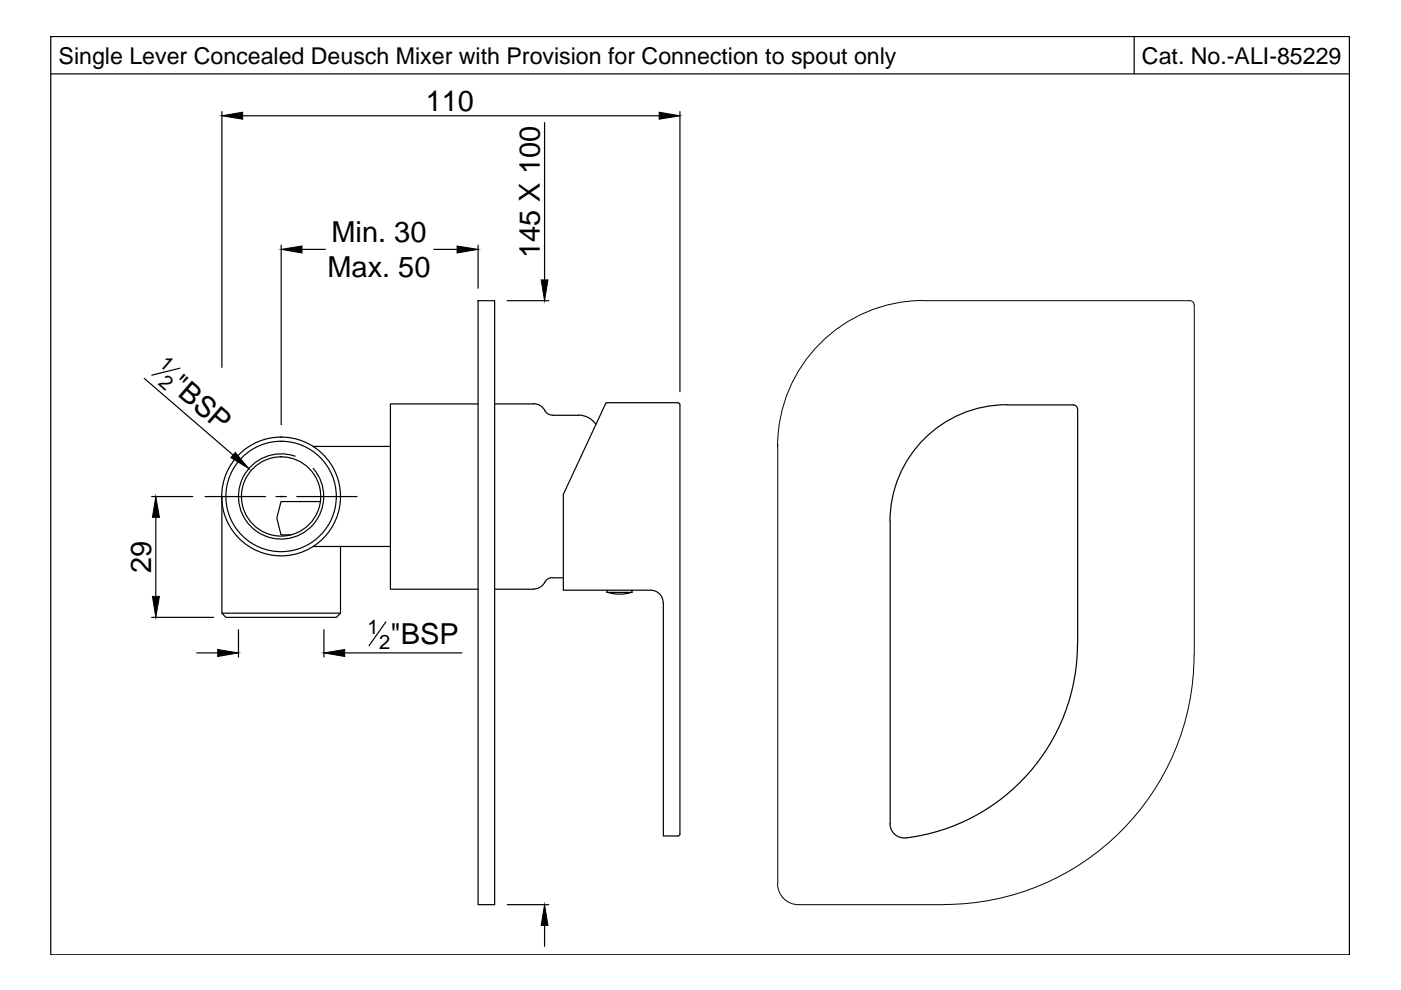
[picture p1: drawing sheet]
<svg xmlns="http://www.w3.org/2000/svg" width="297mm" height="210mm" viewBox="0 0 297 210" stroke-linecap="round" stroke-linejoin="round" font-family="sans-serif">
<!-- layer: 0 -->
<g fill="none" stroke="#000" stroke-width=".25">
<path d="M10.8 7.7h275.3v194.7h-275.3zM10.8 15.7h275.3M240.5 7.7v8M47 23.7v54.2M51.4 24.6h88.4M115.5 26v33.4M144.2 23.7v59.4M59.6 52v38M64 52.9h5M92 52.9h4.9M101.4 52v9.1M38.2 78.1l-6 1.4"/>
<path d="M101.4 63.8h3.5v128h-3.5zM107.5 63.8h8.8M30.6 80.2l18.8 16.3M62.6 96.7a9 9 0 0 0-12 8.7 9 9 0 0 0 12.2 8.3 9 9 0 0 0 3.6-14.4M66.4 94.7h16.4M101.4 85.6h-18.6v39.3h18.6M104.9 85.6h8.3M113.1 85.6a2.85 2.85 0 0 1 2.6 1.8 1.76 1.76 0 0 0 1.4 .6M117.1 88.1h5.6M122.7 88a4.4 4.4 0 0 1 3.6 1.9M143.7 85.4l.4 .2 .1 .2M143.7 85.4h-15.2l-9.1 19.4v20.3h18.6a2.71 2.71 0 0 1 2.6 2.7v49.4h3.1"/>
<path d="M144.2 85.9v90.9l-.3 .4h-.2M213.4 85.8a24.7 24.7 0 0 0-24.7 24.8M213.5 85.9h14.1a.87 .87 0 0 1 .8 .8M228.5 86.7v49.9M32.1 105.3h8.8M33 109.7v16.7M43.5 105.3h12.8M47 105.3v24.7l.9 .9h23.4l.9-.9v-14.1M58.5 105.3h2.2M59.6 105.2v.2M62.9 105.3h12.8M66.4 115.9h16.4"/>
<path d="M67.9 106.3h-8.3l-.9 3.6 .9 3.5h2.1M188.7 110.6v64.1M32.1 130.9h13.2M41.7 138.4h4.5M47 130h25.2M50.6 133.5v5.8M68.7 133.5v5.8M73.1 138.4h24.8M81.8 131.9l-3.6 5M104.9 124.9h8.3M119.4 122.5h-2.3a2.05 2.05 0 0 0-1.8 1.3 2.65 2.65 0 0 1-2.2 1.1M128.7 125.1v.5h5.3v-.5"/>
<path d="M128.7 125.5a8.1 8.1 0 0 0 5.3 0M228.4 136.5a41.3 41.3 0 0 1-36.8 41.2 3 3 0 0 1-2.9-3.1M107.5 191.8h8.8M115.5 196.2v4.5"/>
<circle cx="59.6" cy="105.3" r="11.7"/>
<circle cx="59.6" cy="105.3" r="12.6"/>
<circle cx="59.6" cy="105.3" r="8.4"/>
</g>
<path d="M47 24.6l4.4-.8v1.5zM139.8 23.8l4.4 .8-4.4 .7zM59.6 52.9l4.4-.7v1.4zM96.9 52.2l4.5 .7-4.5 .7zM114.7 59.4h1.5l-.7 4.4zM49.9 95.9l2.9 3.5-3.8-2.4zM33 105.3l.8 4.4h-1.5zM32.3 126.4h1.5l-.8 4.5zM46.2 137.7l4.4 .7-4.4 .8zM68.7 138.4l4.4-.7v1.5zM115.5 191.8l.7 4.4h-1.5z" fill="#000" stroke="#000" stroke-width=".21"/>
<path d="M195.8 63.7a30.9 30.9 0 0 0-30.9 30.9M195.8 63.8h56.5a.87 .87 0 0 1 .9 .8M253.2 64.6v74.2M164.9 94.2v93.2M253.2 138.8a53 53 0 0 1-53 53M164.9 187.4a4.4 4.4 0 0 0 4.4 4.4h30.9" fill="none" stroke="#000" stroke-width=".21"/>
<g font-size="6.1">
<text x="90.3" y="23.6">110</text>
<text x="70.3" y="51.4">Min. 30</text>
<text x="69.4" y="58.8">Max. 50</text>
<text x="114.5" y="54.7" transform="rotate(-90 114.5 54.7)">145 X 100</text>
<text x="35.8" y="82.3" transform="rotate(41 35.8 82.3)">&quot;BSP</text>
<text x="32.1" y="121.5" transform="rotate(-90 32.1 121.5)">29</text>
<text x="82.8" y="136.6">&quot;BSP</text>
</g>
<g font-size="4.9">
<text x="12.4" y="13.7">Single Lever Concealed Deusch Mixer with Provision for Connection to spout only</text>
<text x="242.1" y="13.7">Cat. No.-ALI-85229</text>
</g>
<g font-size="4.3">
<text x="33.5" y="77.4" transform="rotate(41 33.5 77.4)">1</text>
<text x="33.4" y="81.4" transform="rotate(41 33.4 81.4)">2</text>
<text x="77.9" y="134.4">1</text>
<text x="80.4" y="137.5">2</text>
</g>
</svg>
